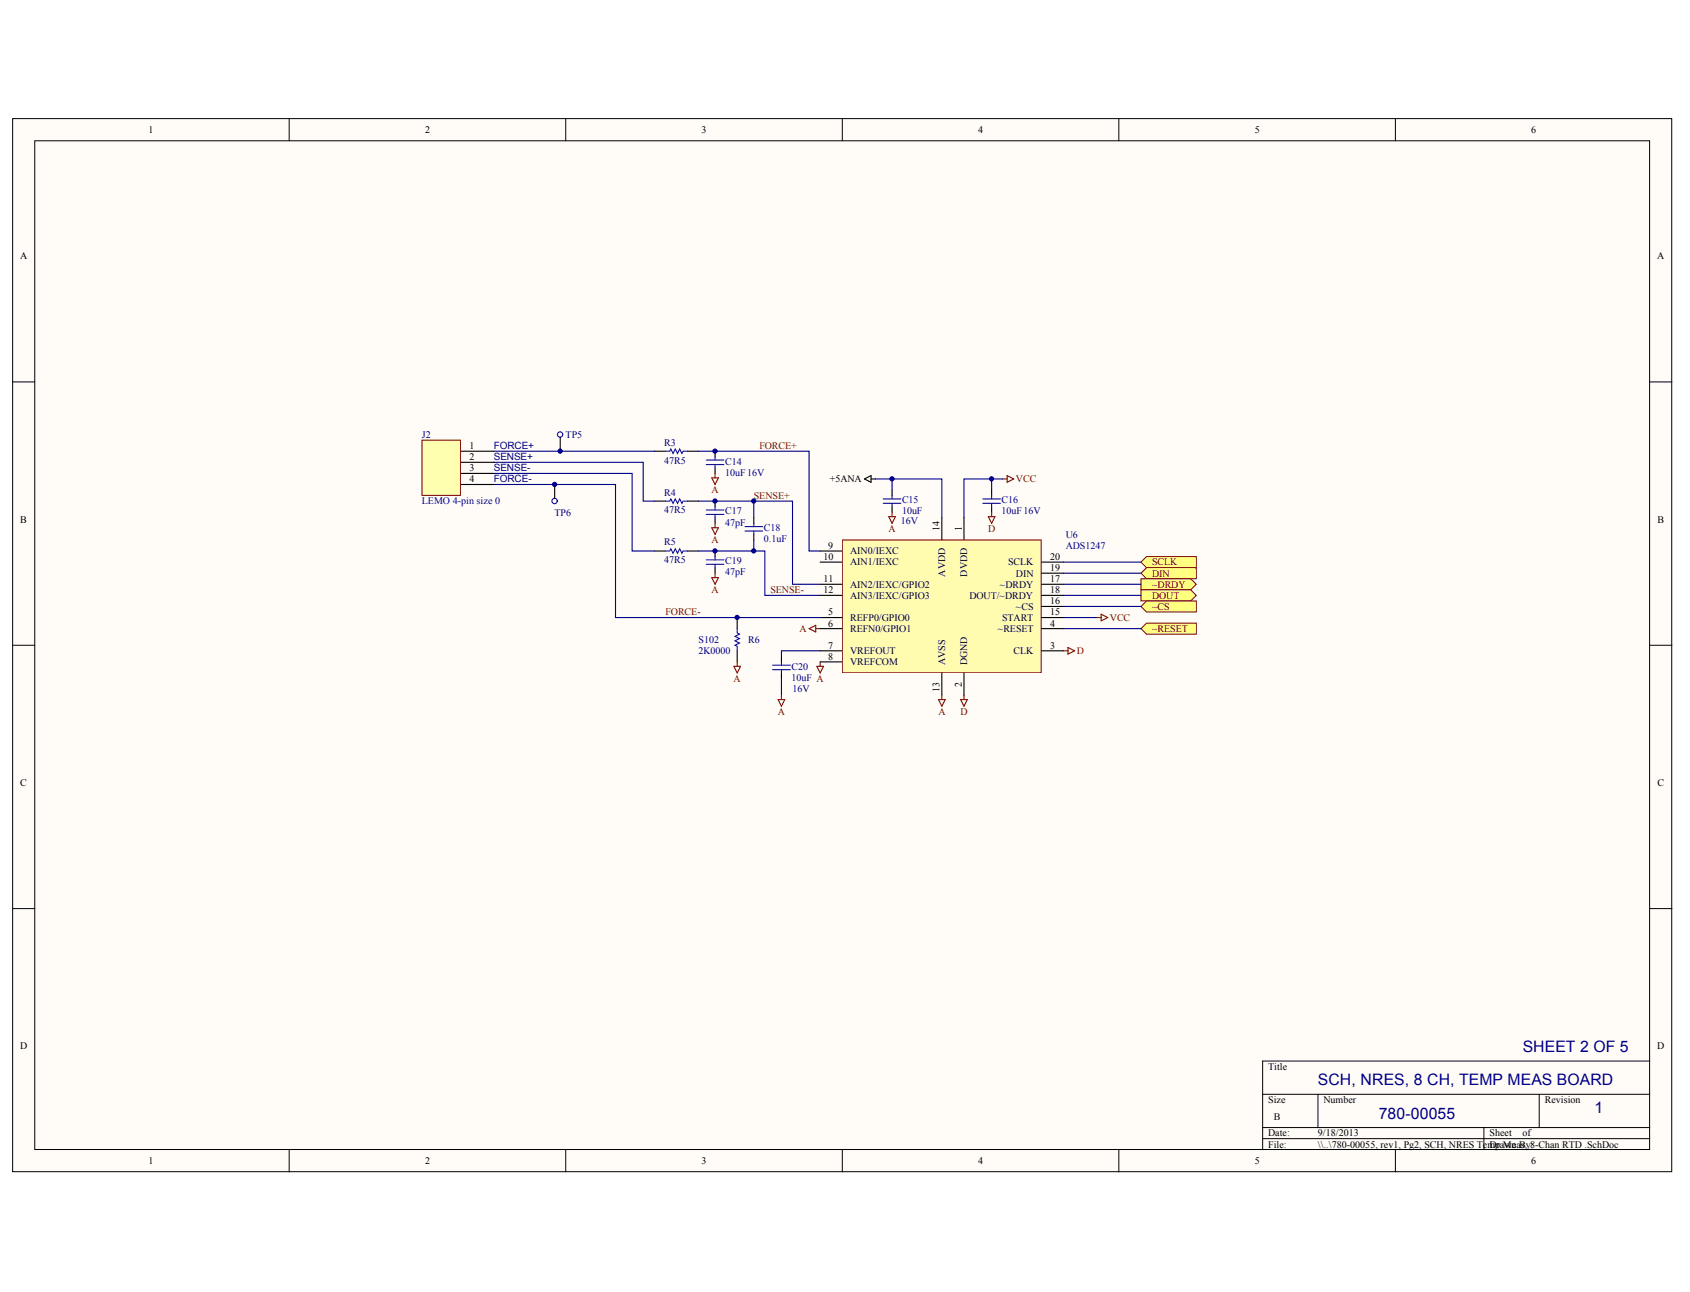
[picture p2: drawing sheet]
# Altium project 175-00060, rev1, NRES Temp Meas, 8-Chan RTD.PrjPcb
1 sheet, 15 parts. Net scope: flat (ports and power ports of the same name join across sheets).
Board file: 175-00060, rev1, PCB, NRES RTD_TEC Board.PcbDoc

## Sheet 780-00055, rev1, Pg2, SCH, NRES Temp Meas, 8-Chan RTD .SchDoc
size B; PageSetup: Record=PageOptions|CenterHorizontal=True|CenterVertical=True|PrintScale=1.09|XCorrection=1.00|YCorrection=1.00|PrintKind=0|BorderSize=5000000|LeftOffset=0|BottomOffset=0|Orientation=2|PaperLength=1000|PaperWidth=1000|Scale=100|PaperSource=7|PrintQuality=-4|MediaType=1|DitherType=10|PaperKind=Ledger|PrintScaleMode=1

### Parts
C14  16V  value 10uF  [SMD_0805]
C15  16V  value 10uF  [SMD_0805]
C16  16V  value 10uF  [SMD_0805]
C17  value 47pF  [SMD_0805]  (hidden comment: Cap SMD)
C18  value 0.1uF  [SMD_0805]  (hidden comment: Cap SMD)
C19  value 47pF  [SMD_0805]  (hidden comment: Cap SMD)
C20  16V  value 10uF  [SMD_0805]
J2  LEMO 4-pin size 0  [LEMO Size 0, 4-pin PCB]
R3  value 47R5  [SMD_0805]  (hidden comment: Res 0805)
R4  value 47R5  [SMD_0805]  (hidden comment: Res 0805)
R5  value 47R5  [SMD_0805]  (hidden comment: Res 0805)
R6  S102  value 2K0000  [Vishay S102 series]
TP5  Test point  [PAD_80D_052H]  (value not drawn)
TP6  Test point  [PAD_80D_052H]  (value not drawn)
U6  ADS1247  [TSSOP20]

### Ports
DIN (in), DOUT (out), SCLK (in), ~CS (in), ~DRDY (out), ~RESET (in)

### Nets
+5ANA: C15.2 U6.14(AVDD)
A: C14.1 C15.1 C17.1 C19.1 C20.1 R6.1 U6.6(REFN0/GPIO1) U6.8(VREFCOM) U6.13(AVSS)
D: C16.1 U6.2(DGND) U6.3(CLK)
VCC: C16.2 U6.1(DVDD) U6.15(START)
FORCE+: C14.2 R3.2 U6.9(AIN0/IEXC)
FORCE-: J2.4(S32) R6.2 TP6.1(TP) U6.5(REFP0/GPIO0)
SENSE+: C17.2 C18.2 R4.2 U6.11(AIN2/IEXC/GPIO2)
SENSE-: C18.1 C19.2 R5.2 U6.12(AIN3/IEXC/GPIO3)
NetC20_2: C20.2 U6.7(VREFOUT)
NetJ2_1: J2.1(S29) R3.1 TP5.1(TP)
NetJ2_2: J2.2(S30) R4.1
NetJ2_3: J2.3(S31) R5.1
NetU6_4: U6.4(~RESET) ; port ~RESET
NetU6_16: U6.16(~CS) ; port ~CS
NetU6_17: U6.17(~DRDY) ; port ~DRDY
NetU6_18: U6.18(DOUT/~DRDY) ; port DOUT
NetU6_19: U6.19(DIN) ; port DIN
NetU6_20: U6.20(SCLK) ; port SCLK

Not connected (* = marked no-connect by the designer): U6 10(AIN1/IEXC)*

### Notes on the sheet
- FORCE+
- SENSE+
- SENSE-
- FORCE-
- SCH, NRES, 8 CH, TEMP MEAS BOARD
- SHEET 2 OF 5
- 780-00055
- 1
